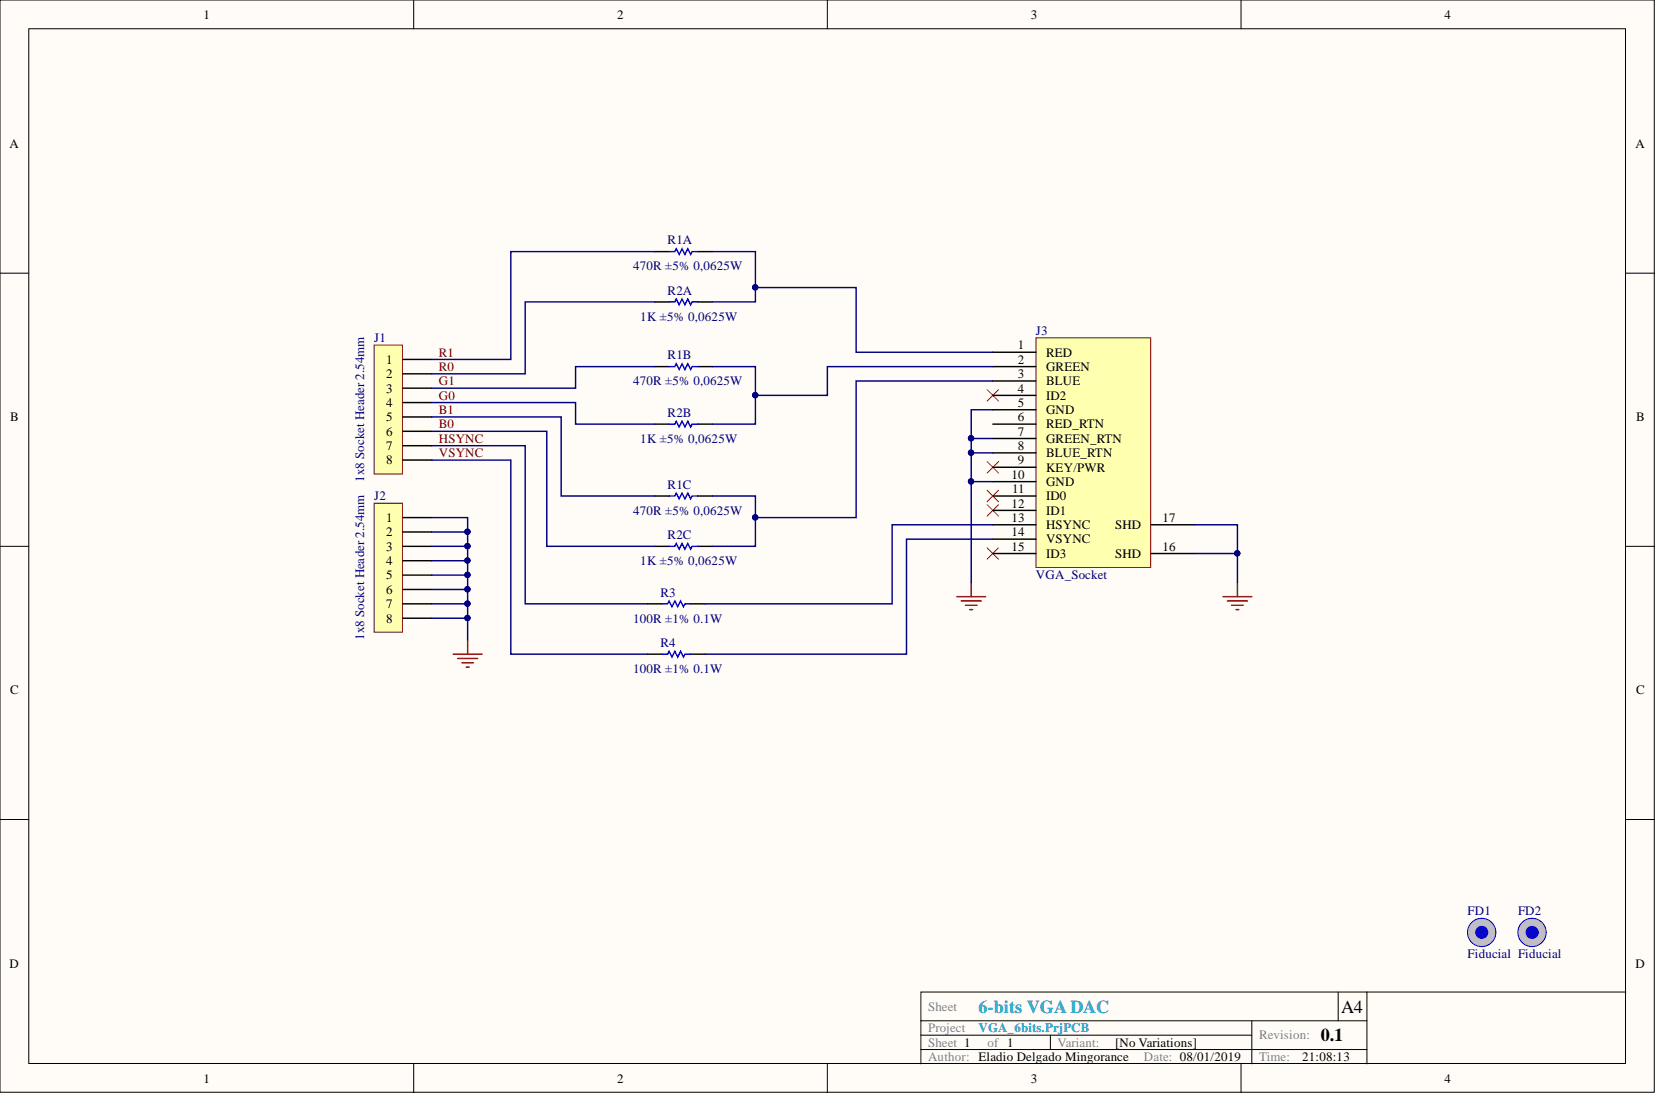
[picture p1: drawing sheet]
<svg xmlns="http://www.w3.org/2000/svg" width="292mm" height="193mm" viewBox="0 0 292 193" stroke-linecap="round" stroke-linejoin="round" font-family="sans-serif">
<g fill="#fffcf8" stroke="#000" stroke-width=".18">
<path d="M0 0h291.8v192.7h-291.8z"/>
<path d="M5.1 5.1h281.6v182.5h-281.6z"/>
</g>
<g fill="none" stroke="#000" stroke-width=".18">
<path d="M73 0v5.1M145.9 0v5.1M218.9 0v5.1M0 48.2h5.1M286.8 48.2h5.1M0 96.4h5.1M286.8 96.4h5.1M0 144.6h5.1M286.8 144.6h5.1M236 175v5.1M241.1 175h-78.7v5.1h78.7M241.1 175v12.7"/>
<path d="M241.1 175h45.7M73 187.7v5M145.9 187.7v5M162.4 180.1v5h78.7M162.4 185.1v2.6M162.4 182.6h58.4M185.3 182.6v2.5M218.9 187.7v5M220.8 180.1v7.6"/>
</g>
<path d="M115.5 44.4h2.5M115.5 53.3h2.5M123.1 44.4h2.5M123.1 53.3h2.5" fill="none" stroke="#000" stroke-width=".25"/>
<path d="M118 44.4h1l.3-.5 .5 1 .5-1 .5 1 .5-1 .5 1 .3-.5h1M118 53.3h1l.3-.6 .5 1.1 .5-1.1 .5 1.1 .5-1.1 .5 1.1 .3-.5h1" fill="none" stroke="#00f" stroke-width=".25"/>
<path d="M66 88.8h5v22.7h-5z" fill="#ffffb0" stroke="#800000" stroke-width=".18"/>
<path d="M71.1 91.3h5M71.1 93.8h5M71.1 96.4h5M71.1 98.9h5M71.1 101.4h5M71.1 104h5M71.1 106.5h5M71.1 109h5" fill="none" stroke="#000" stroke-width=".25"/>
<path d="M66 60.9h5v22.7h-5z" fill="#ffffb0" stroke="#800000" stroke-width=".18"/>
<path d="M71.1 63.4h5M71.1 65.9h5M71.1 68.5h5M71.1 71h5M71.1 73.5h5M71.1 76.1h5M71.1 78.6h5M71.1 81.2h5" fill="none" stroke="#000" stroke-width=".25"/>
<circle cx="261.4" cy="164.5" r="2.5" fill="#c0c0c0" stroke="#00f" stroke-width=".18"/>
<circle cx="261.4" cy="164.5" r=".51" fill="none" stroke="#00f" stroke-width="1.3"/>
<circle cx="270.2" cy="164.5" r="2.5" fill="#c0c0c0" stroke="#00f" stroke-width=".18"/>
<circle cx="270.2" cy="164.5" r=".51" fill="none" stroke="#00f" stroke-width="1.3"/>
<path d="M115.5 64.7h2.5M115.5 74.8h2.5M123.1 64.7h2.5M123.1 74.8h2.5M115.5 87.5h2.5M115.5 96.4h2.5M123.1 87.5h2.5M123.1 96.4h2.5" fill="none" stroke="#000" stroke-width=".25"/>
<path d="M118 64.7h1l.3-.5 .5 1 .5-1 .5 1 .5-1 .5 1 .3-.5h1M118 74.8h1l.3-.5 .5 1 .5-1 .5 1 .5-1 .5 1 .3-.5h1M118 87.5h1l.3-.5 .5 1 .5-1 .5 1 .5-1 .5 1 .3-.5h1M118 96.4h1l.3-.5 .5 1 .5-1 .5 1 .5-1 .5 1 .3-.5h1" fill="none" stroke="#00f" stroke-width=".25"/>
<path d="M79.9 115.4h5.1M80.7 116.1h3.6M81.5 116.9h2M82.2 117.7h.5M82.5 112.9v2.5" fill="none" stroke="#800000" stroke-width=".25"/>
<path d="M174.1 68.7l2 2.1M176.1 68.7l-2 2.1M174.1 81.4l2 2M174.1 86.5l2 2M174.1 89l2 2M174.1 96.6l2 2.1M176.1 81.4l-2 2M176.1 86.5l-2 2M176.1 89l-2 2M176.1 96.6l-2 2.1" fill="none" stroke="#f00" stroke-width=".18"/>
<path d="M182.7 59.6h20.3v40.5h-20.3z" fill="#ffffb0" stroke="#800000" stroke-width=".18"/>
<g fill="none" stroke="#000" stroke-width=".25">
<path d="M175.1 62.1h7.6M175.1 64.7h7.6M175.1 67.2h7.6M175.1 69.7h7.6M175.1 72.3h7.6M175.1 74.8h7.6M175.1 77.3h7.6M175.1 79.9h7.6M175.1 82.4h7.6M175.1 85h7.6M175.1 87.5h7.6M175.1 90h7.6"/>
<path d="M175.1 92.6h7.6M175.1 95.1h7.6M175.1 97.6h7.6M203 92.6h7.7M203 97.6h7.7M114.2 106.5h2.5M114.2 115.4h2.5M121.8 106.5h2.6M121.8 115.4h2.6"/>
</g>
<path d="M168.8 105.2h5.1M169.5 106h3.6M170.3 106.8h2M171.1 107.5h.5M171.3 102.7v2.5M215.7 105.2h5.1M216.5 106h3.5M217.3 106.8h2M218 107.5h.5M218.3 102.7v2.5" fill="none" stroke="#800000" stroke-width=".25"/>
<path d="M116.7 106.5h1.1l.2-.5 .5 1 .5-1 .5 1 .5-1 .6 1 .2-.5h1M116.7 115.4h1.1l.2-.5 .5 1 .5-1 .5 1 .5-1 .6 1 .2-.5h1" fill="none" stroke="#00f" stroke-width=".25"/>
<g fill="none" stroke="#000080" stroke-width=".25">
<path d="M115.5 44.4h-25.4v19h-14M115.5 53.3h-22.9v12.6h-16.5M125.6 44.4h7.6v8.9h-7.6M133.2 50.7h17.8v11.4h24.1M76.1 71h25.4v3.8h14M76.1 73.5h22.9v14h16.5M76.1 76.1h20.3v20.3h19.1M76.1 78.6h16.5v27.9h21.6M115.5 64.7h-14v3.8h-25.4M125.6 64.7h7.6v10.1h-7.6M171.3 77.3h3.8M171.3 79.9h3.8"/>
<path d="M175.1 64.7h-29.2v5h-12.7M175.1 67.2h-24.1v24.1h-17.8M175.1 72.3h-3.8v30.4M76.1 81.2h14v34.2h24.1M76.1 91.3h6.4v21.6M76.1 93.8h6.4M76.1 96.4h6.4M76.1 98.9h6.4M125.6 87.5h7.6v8.9h-7.6M171.3 85h3.8M175.1 92.6h-17.7v13.9h-33M175.1 95.1h-15.2v20.3h-35.5"/>
<path d="M210.7 92.6h7.6v10.1M210.7 97.6h7.6M76.1 101.4h6.4M76.1 104h6.4M76.1 106.5h6.4M76.1 109h6.4"/>
</g>
<g fill="#000080" stroke="#000080" stroke-width=".18">
<circle cx="133.2" cy="69.7" r=".47"/>
<circle cx="133.2" cy="91.3" r=".47"/>
<circle cx="133.2" cy="50.7" r=".47"/>
<circle cx="171.3" cy="77.3" r=".47"/>
<circle cx="171.3" cy="79.8" r=".47"/>
<circle cx="171.3" cy="84.9" r=".47"/>
<circle cx="82.4" cy="93.8" r=".47"/>
<circle cx="82.4" cy="96.3" r=".47"/>
<circle cx="82.4" cy="98.9" r=".47"/>
<circle cx="82.4" cy="101.4" r=".47"/>
<circle cx="82.4" cy="103.9" r=".47"/>
<circle cx="82.4" cy="106.5" r=".47"/>
<circle cx="82.4" cy="109" r=".47"/>
<circle cx="218.2" cy="97.6" r=".47"/>
</g>
<text font-size="3.2" fill="#009cca" x="172.6" y="178.6">6-bits VGA DAC</text>
<g font-size="3.2">
<text x="236.5" y="178.6">A4</text>
<text x="233" y="183.7">0.1</text>
</g>
<g font-size="2.3">
<text x="35.9" y="3.3">1</text>
<text x="108.9" y="3.3">2</text>
<text x="181.8" y="3.3">3</text>
<text x="254.8" y="3.3">4</text>
<text x="1.7" y="26.1">A</text>
<text x="288.5" y="26.1">A</text>
<text x="68.1" y="64.2">1</text>
<text x="179.5" y="61.6">1</text>
<text x="179.5" y="64.2">2</text>
<text x="184.5" y="62.9">RED</text>
<text x="184.5" y="65.4">GREEN</text>
<text x="68.1" y="66.7">2</text>
<text x="68.1" y="69.2">3</text>
<text x="68.1" y="71.8">4</text>
<text x="179.5" y="66.7">3</text>
<text x="179.5" y="69.2">4</text>
<text x="179.5" y="71.8">5</text>
<text x="184.5" y="68">BLUE</text>
<text x="184.5" y="70.5">ID2</text>
<text x="1.8" y="74.3">B</text>
<text x="68.1" y="74.3">5</text>
<text x="68.1" y="76.8">6</text>
<text x="179.5" y="74.3">6</text>
<text x="179.5" y="76.8">7</text>
<text x="184.5" y="73">GND</text>
<text x="184.5" y="75.6">RED_RTN</text>
<text x="288.6" y="74.3">B</text>
<text x="68.1" y="79.4">7</text>
<text x="68.1" y="81.9">8</text>
<text x="179.5" y="79.4">8</text>
<text x="179.5" y="81.9">9</text>
<text x="184.5" y="78.1">GREEN_RTN</text>
<text x="184.5" y="80.6">BLUE_RTN</text>
<text x="184.5" y="83.2">KEY/PWR</text>
<text x="178.4" y="84.4">10</text>
<text x="178.4" y="89.5">12</text>
<text x="178.5" y="87">11</text>
<text x="184.5" y="85.7">GND</text>
<text x="184.5" y="88.3">ID0</text>
<text x="68.1" y="92.1">1</text>
<text x="68.1" y="94.6">2</text>
<text x="178.4" y="92.1">13</text>
<text x="178.4" y="94.6">14</text>
<text x="184.5" y="90.8">ID1</text>
<text x="184.5" y="93.3">HSYNC</text>
<text x="184.5" y="95.9">VSYNC</text>
<text x="196.7" y="93.3">SHD</text>
<text x="205.1" y="92.1">17</text>
<text x="68.1" y="97.1">3</text>
<text x="68.1" y="99.7">4</text>
<text x="178.4" y="97.1">15</text>
<text x="184.5" y="98.4">ID3</text>
<text x="196.7" y="98.4">SHD</text>
<text x="205.1" y="97.1">16</text>
<text x="68.1" y="102.2">5</text>
<text x="68.1" y="104.7">6</text>
<text x="68.1" y="107.3">7</text>
<text x="68.1" y="109.8">8</text>
<text x="1.8" y="122.5">C</text>
<text x="288.6" y="122.5">C</text>
<text x="1.7" y="170.7">D</text>
<text x="288.5" y="170.7">D</text>
<text x="196.7" y="184.6">[No Variations]</text>
<text x="35.9" y="191">1</text>
<text x="108.9" y="191">2</text>
<text x="181.8" y="191">3</text>
<text x="229.7" y="187.2">21:08:13</text>
<text x="254.8" y="191">4</text>
</g>
<g font-size="2.3" fill="#000080">
<text x="111.7" y="47.7">470R ±5% 0,0625W</text>
<text x="117.8" y="43.1">R1A</text>
<text x="117.8" y="52">R2A</text>
<text x="112.9" y="56.6">1K ±5% 0,0625W</text>
<text x="182.7" y="59.1">J3</text>
<text x="66" y="60.4">J1</text>
<text x="117.8" y="63.4">R1B</text>
<text x="111.7" y="68">470R ±5% 0,0625W</text>
<text x="117.8" y="73.5">R2B</text>
<text x="112.9" y="78.1">1K ±5% 0,0625W</text>
<text x="64.2" y="85" transform="rotate(-90 64.2 85)">1x8 Socket Header 2.54mm</text>
<text x="66" y="88.3">J2</text>
<text x="117.8" y="86.2">R1C</text>
<text x="111.7" y="90.8">470R ±5% 0,0625W</text>
<text x="117.8" y="95.1">R2C</text>
<text x="112.9" y="99.7">1K ±5% 0,0625W</text>
<text x="116.5" y="105.2">R3</text>
<text x="182.7" y="102.2">VGA_Socket</text>
<text x="64.2" y="112.9" transform="rotate(-90 64.2 112.9)">1x8 Socket Header 2.54mm</text>
<text x="111.7" y="109.8">100R ±1% 0.1W</text>
<text x="111.7" y="118.7">100R ±1% 0.1W</text>
<text x="116.5" y="114.1">R4</text>
<text x="258.9" y="161.5">FD1</text>
<text x="267.8" y="161.5">FD2</text>
<text x="258.9" y="169.1">Fiducial Fiducial</text>
</g>
<g font-size="2.3" fill="#800000">
<text x="77.4" y="62.9">R1</text>
<text x="77.4" y="65.4">R0</text>
<text x="77.4" y="68">G1</text>
<text x="77.4" y="70.5">G0</text>
<text x="77.4" y="73">B1</text>
<text x="77.4" y="75.6">B0</text>
<text x="77.4" y="78.1">HSYNC</text>
<text x="77.4" y="80.6">VSYNC</text>
</g>
<g font-size="2.3" fill="#808080">
<text x="163.7" y="178.3">Sheet</text>
<text x="163.7" y="182.1">Project</text>
<text x="163.7" y="184.6">Sheet 1</text>
<text x="174.2" y="184.6">of 1</text>
<text x="186.5" y="184.6">Variant:</text>
<text x="222.1" y="183.4">Revision:</text>
<text x="163.7" y="187.2">Author: Eladio Delgado Mingorance</text>
<text x="201.8" y="187.2">Date: 08/01/2019</text>
<text x="222.1" y="187.2">Time:</text>
</g>
<text font-size="2.3" fill="#009cca" x="172.6" y="182.1">VGA_6bits.PrjPCB</text>
</svg>
